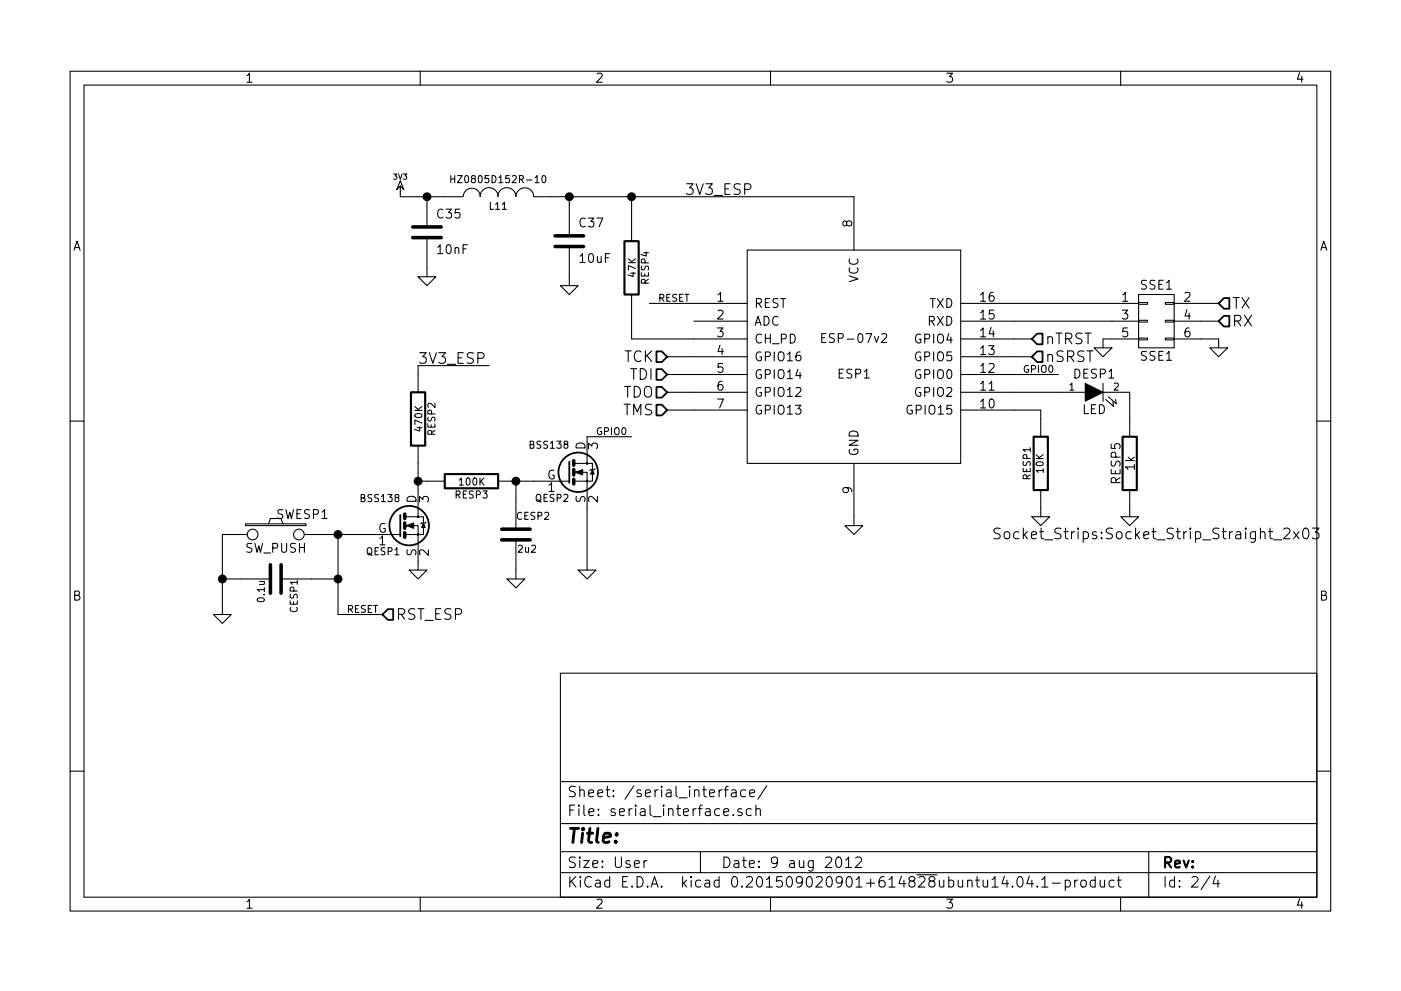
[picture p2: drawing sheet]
<svg xmlns="http://www.w3.org/2000/svg" width="297mm" height="210mm" viewBox="0 0 297 210" stroke-linecap="round" stroke-linejoin="round" font-family="sans-serif">
<g fill="none" stroke="#000" stroke-width=".23">
<path d="M14.9 15.1h267.2v178.2h-267.2zM17.8 18.1h261.4v172.3h-261.4zM89.1 15.1v3M163.4 15.1v3M237.6 15.1v3M84.9 38.3l.7 1.9-.7-.7-.8 .7zM84.9 39.5v2.2h13.2M95.6 37.3v1.5M95.6 38h.8M96.4 37.3v1.5M115 37.4l.2-.1a.81 .81 0 0 1 .5 .7 .81 .81 0 0 1-.5 .8l-.2-.2-.1-.4zM88.6 58.7h3.8l-1.9 1.9z"/>
<path d="M90.5 41.7v6.5M90.5 50.4v8.3M98.2 41.7a1.81 1.81 0 0 1 1.8-1.8 1.81 1.81 0 0 1 1.8 1.8M101.8 41.7a1.92 1.92 0 0 1 1.9-1.9 1.92 1.92 0 0 1 1.9 1.9M105.5 41.7a1.92 1.92 0 0 1 2-1.9 1.92 1.92 0 0 1 1.9 1.9 1.89 1.89 0 0 1 1.9-1.8 1.89 1.89 0 0 1 1.9 1.8h67.9v11.4M120.7 41.7v8.3M120.7 52.3v8.3M133.9 41.7v9.5M158.4 53.1h45.3v45.2h-45.3zM103.7 77.6h-15.1v5.6M118.8 60.6h3.8l-1.9 1.9zM133.9 62.5v9.4h24.5"/>
<path d="M137.7 64.4h20.7M141.4 75.7h17M141.4 79.5h17M147.1 68.1h11.3M174.2 71.7h.7M175.1 70.8h-.9v1.9h.9M186.9 70.9l.8-.1 .2 .1 .1 .4-.1 .3-1.1 1.1h1.2M203.7 64.4h37.7M203.7 68.1h37.7M203.7 71.9h15.1M203.7 75.7h15.1M203.7 79.5h20.7"/>
<path d="M232 73.8h3.7l-1.8 1.9zM241.4 71.7h1.9v.4h-1.9zM241.4 68h1.9v.3h-1.9zM241.4 64.2h1.9v.4h-1.9zM241.4 62.5h7.5v11.3h-7.5zM241.4 71.9h-7.5v1.9M247.1 71.7h1.8v.4h-1.8zM247.1 68h1.8v.3h-1.8zM247.1 64.2h1.8v.4h-1.8zM248.9 64.4h9.5M248.9 68.1h9.5M248.9 71.9h9.5v1.9"/>
<path d="M256.5 73.8h3.8l-1.9 1.9zM14.9 89.3h2.9M88.6 94.5v15.1h-2.6M124.5 98.3h1.1v3.8h-1.1v-1.9h-2.7M126.2 99.5l-.2 .1h-.8l-.2 .2M133.9 92.7h-9.4v5.6h-2.7M141.4 83.2h17M141.4 87h17M181.1 98.3v13.2M203.7 83.2h26.4M203.7 87h17v5.7M233.9 83.2h5.6v9.5"/>
<path d="M233.9 81.3v3.8M234.4 84.7l1.7 1.5-.2-.9M235 84.2l1.7 1.5-.2-1M279.2 89.3h2.9M52.1 111.1h12.8v.4h-12.8zM52.4 113.4h-5.3v17M57 111.1l.3-1.1h2.3l.4 1.1M64.5 113.4h20.4M71.7 113.4v17h9.4M86 113.4h2.6v7.6M88.6 109.6h1.2v3.8h-1.2v-1.9h-2.6M88.6 102.1h5.7"/>
<path d="M90.3 110.8l-.2 .2h-.7l-.2 .1M105.6 102.1h15.1M109.4 102.1v10.2M109.4 114.5v8.3M121.8 102.1h2.7v18.9M179.2 111.5h3.7l-1.8 1.9zM212.1 112.2a.92 .92 0 0 0-1.2 .1 .54 .54 0 0 0 .3 .8 .79 .79 0 0 1 .9 .6l-.2 .4a.92 .92 0 0 1-1.2 .1M218.8 109.6h3.7l-1.8 1.9zM220.7 104v5.6M237.6 109.6h3.8l-1.9 1.9zM239.5 104v5.6M274.3 112.8l1.1 1.5"/>
<path d="M275.4 112.8l-1.1 1.5M276.5 112.2a.54 .54 0 0 1 .9 .3 1.14 1.14 0 0 1-.7 1.8 1.46 1.46 0 0 1-.2-2.1zM278.3 112h1.4l-.8 .9a.65 .65 0 0 1 .8 .4v.6l-.3 .3-.8 .1-.3-.2M45.3 130.4h3.7l-1.9 1.9zM47.1 122.8h10.2M59.6 122.8h12.1M86.8 121h3.7l-1.9 1.8zM107.5 122.8h3.8l-1.9 1.9zM122.6 121h3.8l-1.9 1.8zM118.8 142.8h160.4v47.6h-160.4zM14.9 163.6h2.9M118.8 174.7h160.4"/>
<path d="M118.8 165.8h160.4M153.6 167.6h.8M154.4 166.8l-.4 .1-.1 .3v1.8M155.1 167.7l.3-.1 .6 .1 .1 1.3M155.5 172.9h.1l-.1 .1-.1-.1h.1v.1M156.1 168.1l-.7 .1-.4 .3 .1 .4 .3 .1 .7-.1M157.3 171.7a.52 .52 0 0 0-.9 .3 .8 .8 0 0 0 .9 .4l.1 .2-.1 .3-.2 .1-.7-.1M158.1 167.7l-.7-.1-.4 .4 .1 .9 .3 .1 .7-.1M158.9 168.3l1.1-.2-.1-.4-.6-.1-.4 .3 .2 1 .2 .1 .6-.1M159.3 171.7l-.7-.1-.4 .4 .1 .9 .3 .1 .7-.1M160.3 171.8a.56 .56 0 0 1 .9 .1v1.1M160.3 170.8v2.2"/>
<path d="M162.6 166.7l-1.9 2.9M279.2 163.6h2.9M89.1 190.4v2.9M118.8 185.1h160.4M118.8 180.7h160.4M136.5 182.6v1.5M137.2 182.6l-.4 .1-.3 .3M148.5 180.7v4.4M163.4 190.4v2.9M177.5 181.9a.51 .51 0 0 1 .8 .3 1.14 1.14 0 0 1-.6 1.9 1.44 1.44 0 0 1-.2-2.2zM179.3 182.5l.6-.7v2.3M179.3 184.1h1.3"/>
<path d="M181.4 182.1l.3-.3 .7 .1a.56 .56 0 0 1 .2 .9l-1.3 1.3h1.4M215.9 186.1a.51 .51 0 0 1 .9 .3 1.14 1.14 0 0 1-.7 1.8 1.44 1.44 0 0 1-.2-2.1zM218.2 185.9l-.5 1.6h1.4M218.8 186.7v1.5M219.9 188l.2 .1-.2 .1-.1-.1 .1-.1v.2M220.9 186.6l.6-.6v2.2M220.9 188.2h1.3M223.1 187.4h1.7M225.9 186.8a.71 .71 0 0 1 .9 .1l.1 .2-.1 .9a.71 .71 0 0 1-.9 .1M225.9 186.7v2.3M227.9 186.7v1.5M228.5 186.7l-.4 .1-.2 .3"/>
<path d="M229.3 186.9a.62 .62 0 0 1 1 .2v.7a.61 .61 0 0 1-.6 .4 .61 .61 0 0 1-.6-.4zM232.2 186.8l-.6-.1-.5 .4 .2 .9 .3 .2 .6-.1M232.2 186v2.2M233.3 186.7l.1 1.4a.6 .6 0 0 0 .8-.1M234.2 186.7v1.5M236.2 186.8l-.6-.1-.5 .4 .2 .9 .3 .2 .6-.1M236.9 186.7h.8M237.2 186v1.9l.3 .3h.2M237.6 190.4v2.9M243.6 180.7v9.7M256.5 185.9l-1.9 2.8M257.7 185.9l-.5 1.6h1.4"/>
<path d="M258.2 186.7v1.5"/>
<circle cx="124.5" cy="98.3" r=".19"/>
<circle cx="53.6" cy="113.4" r="1.13"/>
<circle cx="63.4" cy="113.4" r="1.13"/>
<circle cx="88.6" cy="109.6" r=".19"/>
<circle cx="88.6" cy="113.4" r=".19"/>
<circle cx="124.5" cy="102.1" r=".19"/>
</g>
<g fill="#000" stroke="#000" stroke-width=".38">
<circle cx="90.5" cy="41.7" r=".75"/>
<circle cx="120.7" cy="41.7" r=".75"/>
<circle cx="133.9" cy="41.7" r=".75"/>
<circle cx="71.7" cy="113.4" r=".75"/>
<circle cx="88.6" cy="102.1" r=".75"/>
<circle cx="109.4" cy="102.1" r=".75"/>
<circle cx="47.1" cy="122.8" r=".75"/>
<circle cx="71.7" cy="122.8" r=".75"/>
</g>
<g fill="none" stroke="#000" stroke-width=".75">
<path d="M87.5 50.4h6M87.5 48.2h6M117.7 52.3h6M117.7 50h6M121.6 97.8v.9M121.6 99.6v1.2M57.3 119.8v6.1M59.6 119.8v6.1M85.8 109.1v.9M85.8 111v1.1M85.8 113v1M106.4 114.5h6"/>
<path d="M106.4 112.3h6M121.6 101.7v1"/>
</g>
<g fill="none" stroke="#000" stroke-width=".38">
<path d="M139.2 78.3h1.1l1.1 1.2-1.1 1.1h-1.1zM139.2 74.6h1.1l1.1 1.1-1.1 1.1h-1.1zM219.9 70.8h1.1v2.2h-1.1l-1.1-1.1zM219.9 74.6h1.1v2.2h-1.1l-1.1-1.1zM258.4 68.1l1.1-1.1h1.1v2.3h-1.1zM258.4 64.4l1.1-1.2h1.1v2.3h-1.1zM120.7 97.9v4.6M139.2 82.1h1.1l1.1 1.1-1.1 1.2h-1.1zM139.2 85.9h1.1l1.1 1.1-1.1 1.1h-1.1zM84.9 109.3v4.5M82.2 129.2h1.2v2.3h-1.2l-1.1-1.1z"/>
<circle cx="86.8" cy="111.5" r="4.2"/>
<circle cx="122.6" cy="100.2" r="4.2"/>
</g>
<path d="M132.4 51.2h3v11.3h-3zM87.1 83.2h3v11.3h-3zM219.1 92.7h3.1v11.3h-3.1zM238 92.7h3v11.3h-3zM94.3 100.6h11.3v3h-11.3z" fill="none" stroke="#000" stroke-width=".45"/>
<path d="M125.6 99.6l.4 1h-.8zM230.1 81.3l3.8 1.9-3.8 1.9zM86.2 111.5l1.5-.5v1.1zM89.8 111l.3 .9h-.7zM122 100.2l1.5-.6v1.2z" fill="#000" stroke="#000" stroke-width=".23"/>
<text font-size="4.2" x="120.3" y="178.9">Title:</text>
<g font-size="3.2">
<text x="145.2" y="41.4">3V3_ESP</text>
<text x="261.2" y="65.5">TX</text>
<text x="261.2" y="69.3">RX</text>
<text x="88.6" y="77.2">3V3_ESP</text>
<text x="132.1" y="76.8">TCK</text>
<text x="221.6" y="73">nTRST</text>
<text x="221.6" y="76.8">nSRST</text>
<text x="133.5" y="80.6">TDI</text>
<text x="131.9" y="84.4">TDO</text>
<text x="131.9" y="88.1">TMS</text>
<text x="213.3" y="114.4">Socket_Strips:Socket_Strip_Straight_2x03</text>
<text x="84" y="131.5">RST_ESP</text>
</g>
<g font-size="3.1">
<text x="120.3" y="173.2">File: serial_interface.sch</text>
<text x="120.3" y="169.2">Sheet: /serial_interface/</text>
<text x="120.3" y="184.2">Size: User</text>
<text x="153" y="184.2">Date: 9 aug 2012</text>
<text x="246.5" y="184.2">Rev:</text>
<text x="120.3" y="188.3">KiCad E.D.A. kicad 0.201509020901+614828ubuntu14.04.1-product</text>
<text x="246.5" y="188.3">Id: 2/4</text>
</g>
<g font-size="2.7">
<text x="52" y="17.5">1</text>
<text x="126.2" y="17.5">2</text>
<text x="200.5" y="17.5">3</text>
<text x="274.7" y="17.5">4</text>
<text x="15.4" y="53.2">A</text>
<text x="279.7" y="53.2">A</text>
<text x="15.4" y="127.4">B</text>
<text x="279.7" y="127.4">B</text>
<text x="52" y="192.8">1</text>
<text x="126.2" y="192.8">2</text>
<text x="200.5" y="192.8">3</text>
<text x="274.7" y="192.8">4</text>
</g>
<g font-size="2.6">
<text x="92.8" y="46.3">C35</text>
<text x="92.8" y="53.9">10nF</text>
<text x="122.9" y="48.2">C37</text>
<text x="180.7" y="48.1" transform="rotate(-90 180.7 48.1)">8</text>
<text x="123" y="55.8">10uF</text>
<text x="152" y="64">1</text>
<text x="159.9" y="65.3">REST</text>
<text x="182" y="60.1" transform="rotate(-90 182 60.1)">VCC</text>
<text x="196.9" y="65.3">TXD</text>
<text x="207.9" y="64">16</text>
<text x="237.9" y="64">1</text>
<text x="241.8" y="61.4">SSE1</text>
<text x="251.1" y="64">2</text>
<text x="152" y="67.8">2</text>
<text x="152" y="71.5">3</text>
<text x="159.9" y="69.1">ADC</text>
<text x="196.6" y="69.1">RXD</text>
<text x="207.9" y="71.5">14</text>
<text x="207.9" y="67.8">15</text>
<text x="237.9" y="67.8">3</text>
<text x="237.9" y="71.5">5</text>
<text x="251.1" y="67.8">4</text>
<text x="251.1" y="71.5">6</text>
<text x="152" y="75.3">4</text>
<text x="159.9" y="72.9">CH_PD</text>
<text x="159.9" y="76.6">GPIO16</text>
<text x="175.1" y="72.7">ESP-07v2</text>
<text x="194.1" y="76.6">GPIO5</text>
<text x="194.1" y="72.9">GPIO4</text>
<text x="207.9" y="75.3">13</text>
<text x="241.8" y="76.5">SSE1</text>
<text x="152" y="79.1">5</text>
<text x="152" y="82.9">6</text>
<text x="159.9" y="80.4">GPIO14</text>
<text x="177.7" y="80.3">ESP1</text>
<text x="194.1" y="80.4">GPIO0</text>
<text x="207.9" y="82.9">11</text>
<text x="207.9" y="79.1">12</text>
<text x="227.7" y="80.3">DESP1</text>
<text x="152" y="86.6">7</text>
<text x="159.9" y="84.2">GPIO12</text>
<text x="159.9" y="87.9">GPIO13</text>
<text x="192.7" y="87.9">GPIO15</text>
<text x="194.1" y="84.2">GPIO2</text>
<text x="207.9" y="86.6">10</text>
<text x="229.4" y="87.8">LED</text>
<text x="124.1" y="95.5" transform="rotate(-90 124.1 95.5)">D</text>
<text x="126.7" y="95.3" transform="rotate(-90 126.7 95.3)">3</text>
<text x="115.9" y="101.7">G</text>
<text x="182" y="96.8" transform="rotate(-90 182 96.8)">GND</text>
<text x="240.6" y="99.8" transform="rotate(-90 240.6 99.8)">1k</text>
<text x="88.3" y="106.8" transform="rotate(-90 88.3 106.8)">D</text>
<text x="90.9" y="106.6" transform="rotate(-90 90.9 106.6)">3</text>
<text x="116.2" y="104.4">1</text>
<text x="124.1" y="106.7" transform="rotate(-90 124.1 106.7)">S</text>
<text x="126.7" y="106.6" transform="rotate(-90 126.7 106.6)">2</text>
<text x="180.7" y="104.7" transform="rotate(-90 180.7 104.7)">9</text>
<text x="237.6" y="102.6" transform="rotate(-90 237.6 102.6)">RESP5</text>
<text x="58.7" y="110.1">SWESP1</text>
<text x="80.1" y="113">G</text>
<text x="52" y="117.3">SW_PUSH</text>
<text x="80.4" y="115.7">1</text>
<text x="88.3" y="118" transform="rotate(-90 88.3 118)">S</text>
<text x="90.9" y="117.9" transform="rotate(-90 90.9 117.9)">2</text>
</g>
<g font-size="2.1">
<text x="97.1" y="38.8">HZ0805D152R-10</text>
<text x="103.8" y="44.5">L11</text>
<text x="134.8" y="58.7" transform="rotate(-90 134.8 58.7)">47K</text>
<text x="137.6" y="60.3" transform="rotate(-90 137.6 60.3)">RESP4</text>
<text x="226.7" y="82.9">1</text>
<text x="236.1" y="82.9">2</text>
<text x="89.5" y="91.3" transform="rotate(-90 89.5 91.3)">470K</text>
<text x="92.3" y="92.3" transform="rotate(-90 92.3 92.3)">RESP2</text>
<text x="112.5" y="95.2">BSS138</text>
<text x="218.5" y="101.8" transform="rotate(-90 218.5 101.8)">RESP1</text>
<text x="221.3" y="100.3" transform="rotate(-90 221.3 100.3)">10K</text>
<text x="76.6" y="106.5">BSS138</text>
<text x="96.5" y="105.7">RESP3</text>
<text x="97.5" y="103">100K</text>
<text x="113.5" y="106.5">QESP2</text>
<text x="109.6" y="110.3">CESP2</text>
<text x="77.7" y="117.8">QESP1</text>
<text x="109.9" y="117.3">2u2</text>
<text x="56.1" y="127.6" transform="rotate(-90 56.1 127.6)">0.1u</text>
<text x="63.1" y="129.9" transform="rotate(-90 63.1 129.9)">CESP1</text>
</g>
<g font-size="2">
<text x="139.6" y="64">RESET</text>
<text x="216.9" y="79.1">GPIO0</text>
<text x="126.4" y="92.3">GPIO0</text>
<text x="73.6" y="130">RESET</text>
</g>
<text font-size="1.6" x="83.5" y="38.1">3V3</text>
</svg>
